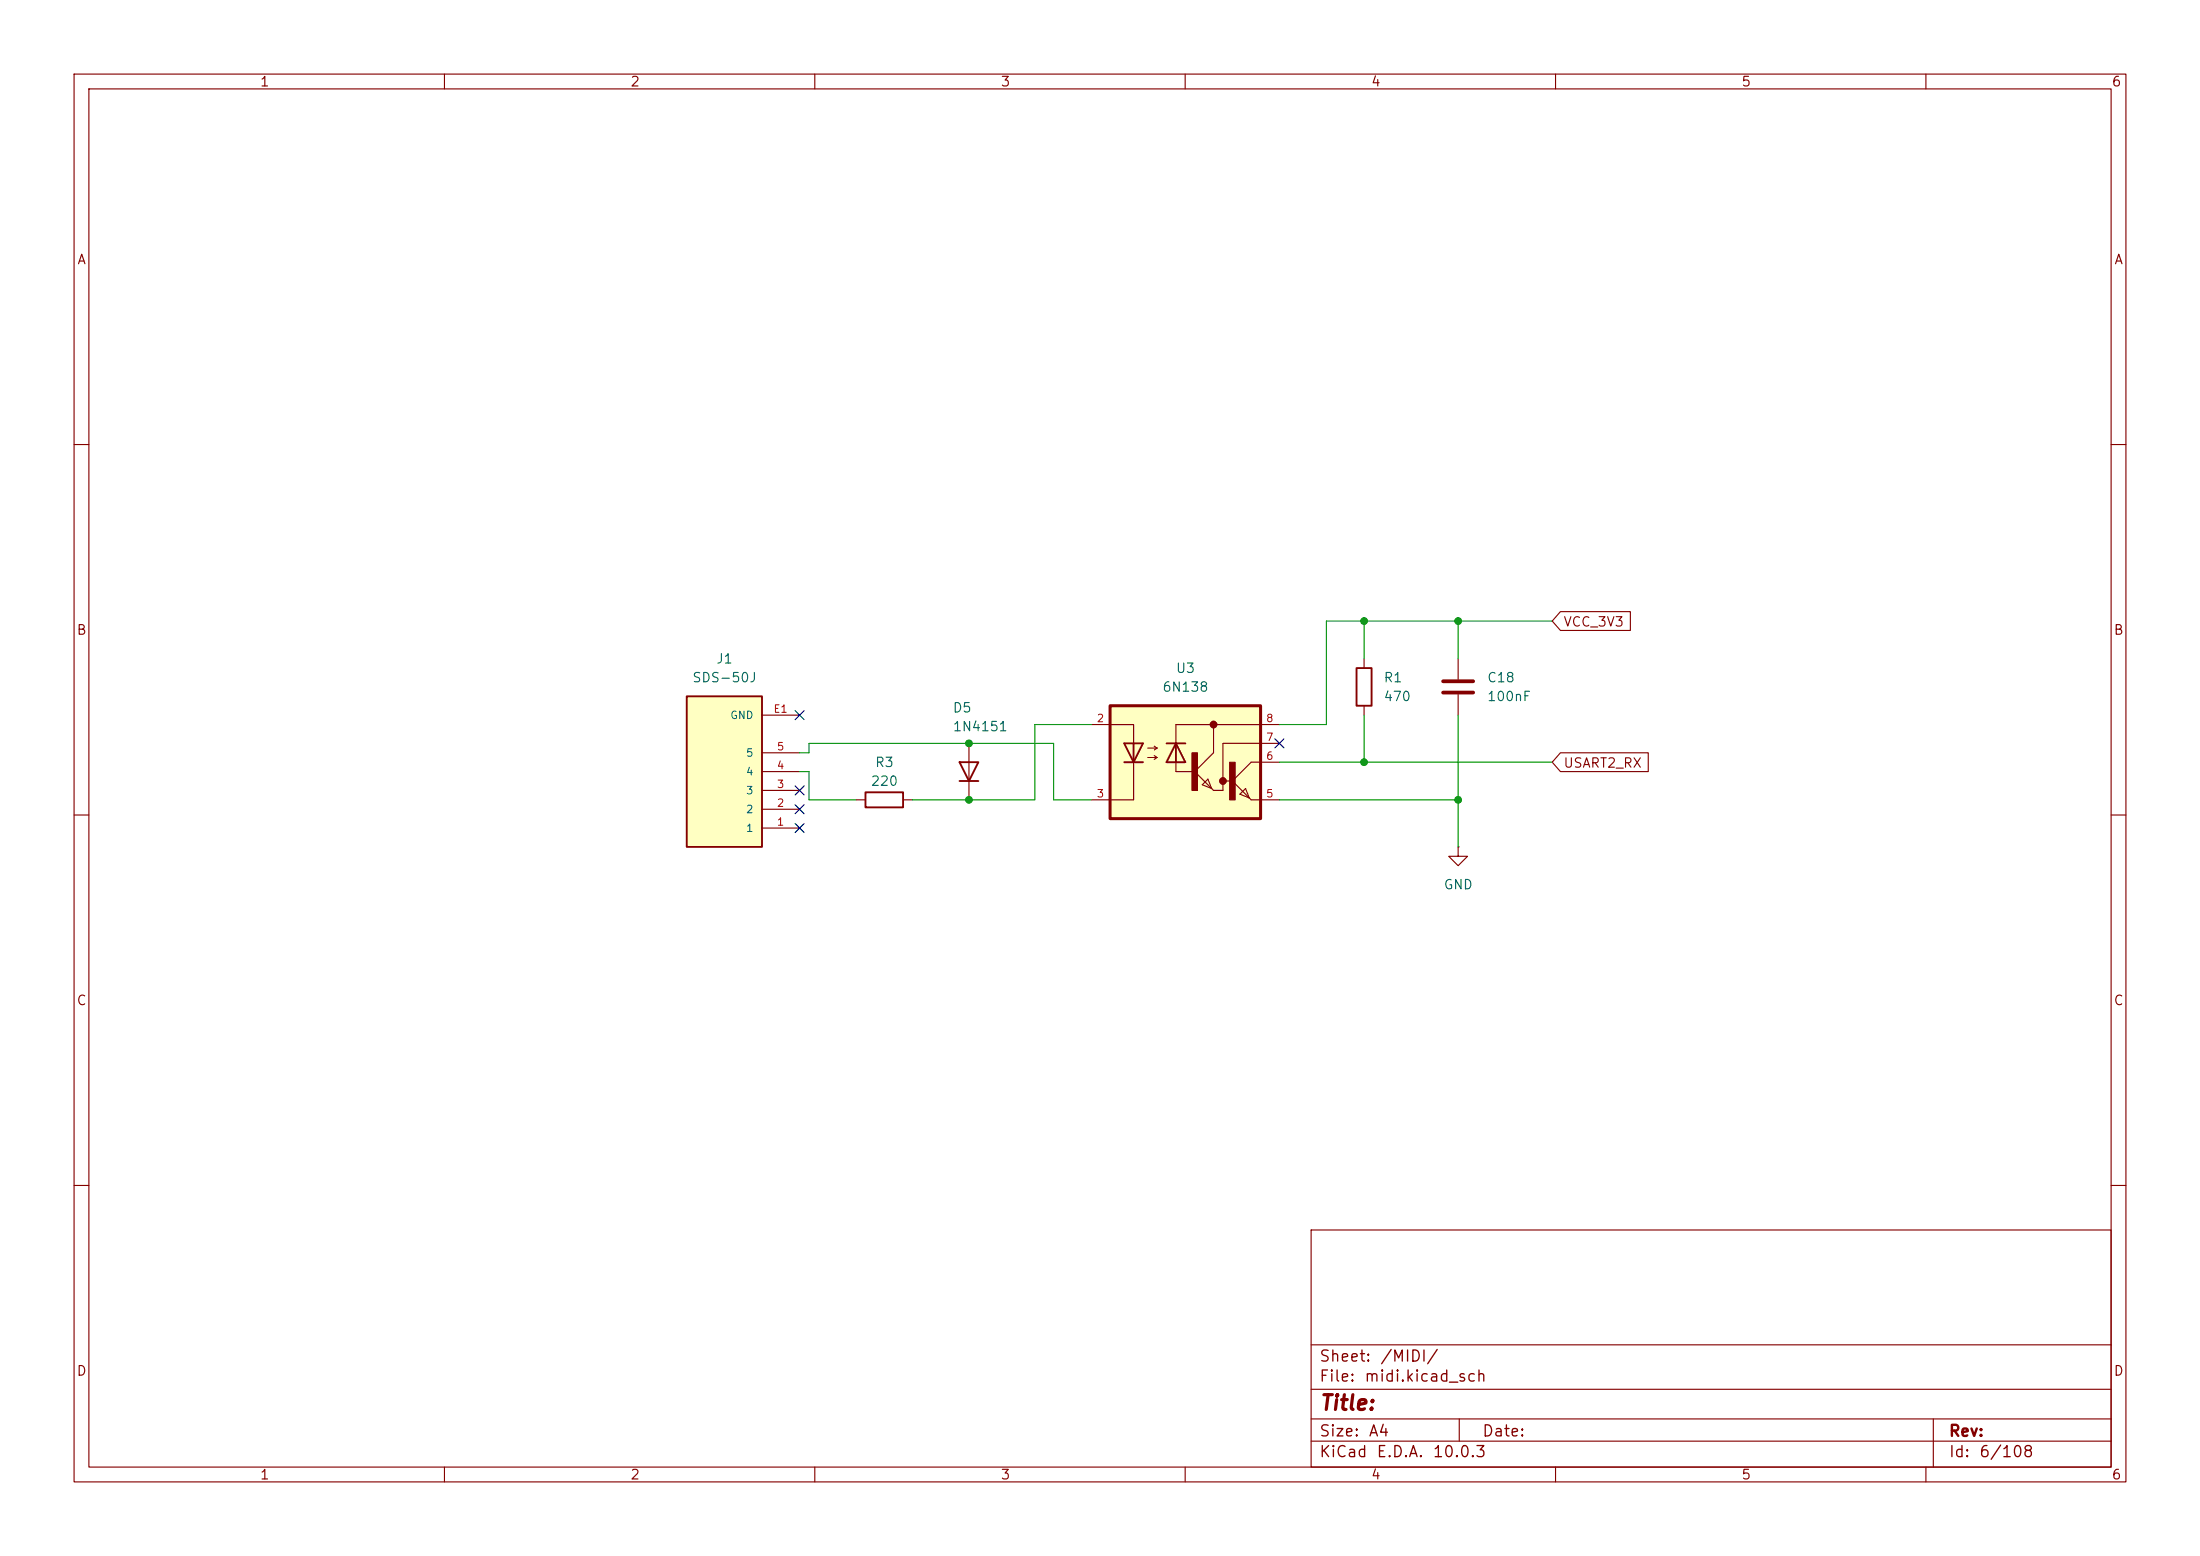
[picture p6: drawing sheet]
(kicad_sch
 (version 20260306)
 (generator "eeschema")
 (generator_version "10.0")
 (paper "A4")
 (lib_symbols
  (symbol "6N138:6N138"
   (pin_names
    (offset 1.016)) (exclude_from_sim no) (in_bom yes) (on_board yes)
   (in_pos_files yes)
   (duplicate_pin_numbers_are_jumpers no)
   (property "Reference" "U" (at -10.1882 8.3808 0) (show_name no) (do_not_autoplace no) (effects (font (size 1.27 1.27)) (justify left bottom)))
   (property "Value" "6N138" (at -10.2012 -10.1443 0) (show_name no) (do_not_autoplace no) (effects (font (size 1.27 1.27)) (justify left bottom)))
   (property "Footprint" "6N138:DIP762W50P254L1018H450Q8" (at 0 0 0) (show_name no) (do_not_autoplace no) (hide yes) (effects (font (size 1.27 1.27)) (justify bottom)))
   (property "Datasheet" "" (at 0 0 0) (show_name no) (do_not_autoplace no) (hide yes) (effects (font (size 1.27 1.27))))
   (property "Description" "Optoisolator Darlington with Base Output 5000Vrms 1 Channel 8-DIP" (at 0 0 0) (show_name no) (do_not_autoplace no) (hide yes) (effects (font (size 1.27 1.27)) (justify bottom)))
   (property "MF" "Isocom Components 2004 LTD" (at 0 0 0) (show_name no) (do_not_autoplace no) (hide yes) (effects (font (size 1.27 1.27)) (justify bottom)))
   (property "PACKAGE" "DIP-8 Vishay" (at 0 0 0) (show_name no) (do_not_autoplace no) (hide yes) (effects (font (size 1.27 1.27)) (justify bottom)))
   (property "PRICE" "0.89 USD" (at 0 0 0) (show_name no) (do_not_autoplace no) (hide yes) (effects (font (size 1.27 1.27)) (justify bottom)))
   (property "Package" "Package" (at 0 0 0) (show_name no) (do_not_autoplace no) (hide yes) (effects (font (size 1.27 1.27)) (justify bottom)))
   (property "Check_prices" "https://www.snapeda.com/parts/6N138/Isocom/view-part/?ref=eda" (at 0 0 0) (show_name no) (do_not_autoplace no) (hide yes) (effects (font (size 1.27 1.27)) (justify bottom)))
   (property "STANDARD" "IPC-7251" (at 0 0 0) (show_name no) (do_not_autoplace no) (hide yes) (effects (font (size 1.27 1.27)) (justify bottom)))
   (property "SnapEDA_Link" "https://www.snapeda.com/parts/6N138/Isocom/view-part/?ref=snap" (at 0 0 0) (show_name no) (do_not_autoplace no) (hide yes) (effects (font (size 1.27 1.27)) (justify bottom)))
   (property "MP" "6N138" (at 0 0 0) (show_name no) (do_not_autoplace no) (hide yes) (effects (font (size 1.27 1.27)) (justify bottom)))
   (property "Price" "None" (at 0 0 0) (show_name no) (do_not_autoplace no) (hide yes) (effects (font (size 1.27 1.27)) (justify bottom)))
   (property "Availability" "In Stock" (at 0 0 0) (show_name no) (do_not_autoplace no) (hide yes) (effects (font (size 1.27 1.27)) (justify bottom)))
   (property "AVAILABILITY" "Good" (at 0 0 0) (show_name no) (do_not_autoplace no) (hide yes) (effects (font (size 1.27 1.27)) (justify bottom)))
   (symbol "6N138_0_0"
    (polyline (pts (xy -10.16 5.08) (xy -6.985 5.08)) (stroke (width 0.1524) (type default)) (fill (type none)))
    (polyline (pts (xy -10.16 -5.08) (xy -6.985 -5.08)) (stroke (width 0.1524) (type default)) (fill (type none)))
    (rectangle (start -10.16 -7.62) (end 10.16 7.62) (stroke (width 0.4064) (type default)) (fill (type background)))
    (polyline (pts (xy -6.985 2.54) (xy -8.255 2.54)) (stroke (width 0.254) (type default)) (fill (type none)))
    (polyline (pts (xy -6.985 2.54) (xy -6.985 5.08)) (stroke (width 0.1524) (type default)) (fill (type none)))
    (polyline (pts (xy -6.985 2.54) (xy -6.985 0)) (stroke (width 0.254) (type default)) (fill (type none)))
    (polyline (pts (xy -6.985 0) (xy -8.255 2.54)) (stroke (width 0.254) (type default)) (fill (type none)))
    (polyline (pts (xy -6.985 0) (xy -8.255 0)) (stroke (width 0.254) (type default)) (fill (type none)))
    (polyline (pts (xy -6.985 -5.08) (xy -6.985 0)) (stroke (width 0.1524) (type default)) (fill (type none)))
    (polyline (pts (xy -5.715 2.54) (xy -6.985 2.54)) (stroke (width 0.254) (type default)) (fill (type none)))
    (polyline (pts (xy -5.715 2.54) (xy -6.985 0)) (stroke (width 0.254) (type default)) (fill (type none)))
    (polyline (pts (xy -5.715 0) (xy -6.985 0)) (stroke (width 0.254) (type default)) (fill (type none)))
    (polyline (pts (xy -5.08 1.905) (xy -3.81 1.905)) (stroke (width 0.1524) (type default)) (fill (type none)))
    (polyline (pts (xy -5.08 0.635) (xy -3.81 0.635)) (stroke (width 0.1524) (type default)) (fill (type none)))
    (polyline (pts (xy -3.81 1.905) (xy -4.191 2.159)) (stroke (width 0.1524) (type default)) (fill (type none)))
    (polyline (pts (xy -3.81 1.905) (xy -4.191 1.651)) (stroke (width 0.1524) (type default)) (fill (type none)))
    (polyline (pts (xy -3.81 0.635) (xy -4.191 0.889)) (stroke (width 0.1524) (type default)) (fill (type none)))
    (polyline (pts (xy -3.81 0.635) (xy -4.191 0.381)) (stroke (width 0.1524) (type default)) (fill (type none)))
    (polyline (pts (xy -2.54 2.54) (xy -1.27 2.54)) (stroke (width 0.254) (type default)) (fill (type none)))
    (polyline (pts (xy -2.54 0) (xy -1.27 2.54)) (stroke (width 0.254) (type default)) (fill (type none)))
    (polyline (pts (xy -2.54 0) (xy -1.27 0)) (stroke (width 0.254) (type default)) (fill (type none)))
    (polyline (pts (xy -1.27 5.08) (xy -1.27 2.54)) (stroke (width 0.1524) (type default)) (fill (type none)))
    (polyline (pts (xy -1.27 2.54) (xy 0 2.54)) (stroke (width 0.254) (type default)) (fill (type none)))
    (polyline (pts (xy -1.27 2.54) (xy 0 0)) (stroke (width 0.254) (type default)) (fill (type none)))
    (polyline (pts (xy -1.27 0) (xy -1.27 2.54)) (stroke (width 0.254) (type default)) (fill (type none)))
    (polyline (pts (xy -1.27 0) (xy 0 0)) (stroke (width 0.254) (type default)) (fill (type none)))
    (polyline (pts (xy -1.27 -1.27) (xy -1.27 0)) (stroke (width 0.1524) (type default)) (fill (type none)))
    (polyline (pts (xy -1.27 -1.27) (xy 1.27 -1.27)) (stroke (width 0.1524) (type default)) (fill (type none)))
    (rectangle (start 0.8909 -3.818) (end 1.651 1.27) (stroke (width 0.1) (type default)) (fill (type outline)))
    (polyline (pts (xy 1.27 -1.27) (xy 3.556 -3.556)) (stroke (width 0.1524) (type default)) (fill (type none)))
    (polyline (pts (xy 2.286 -3.048) (xy 3.048 -2.286)) (stroke (width 0.1524) (type default)) (fill (type none)))
    (polyline (pts (xy 3.048 -2.286) (xy 3.556 -3.556)) (stroke (width 0.1524) (type default)) (fill (type none)))
    (polyline (pts (xy 3.556 -3.556) (xy 2.286 -3.048)) (stroke (width 0.1524) (type default)) (fill (type none)))
    (polyline (pts (xy 3.556 -3.556) (xy 3.81 -3.81)) (stroke (width 0.1524) (type default)) (fill (type none)))
    (polyline (pts (xy 3.81 5.08) (xy -1.27 5.08)) (stroke (width 0.1524) (type default)) (fill (type none)))
    (polyline (pts (xy 3.81 5.08) (xy 10.16 5.08)) (stroke (width 0.1524) (type default)) (fill (type none)))
    (circle (center 3.81 5.08) (radius 0.127) (stroke (width 0.4064) (type default)) (fill (type none)))
    (polyline (pts (xy 3.81 1.27) (xy 1.27 -1.27)) (stroke (width 0.1524) (type default)) (fill (type none)))
    (polyline (pts (xy 3.81 1.27) (xy 3.81 5.08)) (stroke (width 0.1524) (type default)) (fill (type none)))
    (polyline (pts (xy 3.81 -3.81) (xy 5.08 -3.81)) (stroke (width 0.1524) (type default)) (fill (type none)))
    (polyline (pts (xy 5.08 2.54) (xy 10.16 2.54)) (stroke (width 0.1524) (type default)) (fill (type none)))
    (polyline (pts (xy 5.08 -2.54) (xy 5.08 2.54)) (stroke (width 0.1524) (type default)) (fill (type none)))
    (polyline (pts (xy 5.08 -2.54) (xy 6.35 -2.54)) (stroke (width 0.1524) (type default)) (fill (type none)))
    (circle (center 5.08 -2.54) (radius 0.127) (stroke (width 0.4064) (type default)) (fill (type none)))
    (polyline (pts (xy 5.08 -3.81) (xy 5.08 -2.54)) (stroke (width 0.1524) (type default)) (fill (type none)))
    (rectangle (start 5.9801 -5.0895) (end 6.731 0) (stroke (width 0.1) (type default)) (fill (type outline)))
    (polyline (pts (xy 6.35 -2.54) (xy 8.636 -4.826)) (stroke (width 0.1524) (type default)) (fill (type none)))
    (polyline (pts (xy 7.366 -4.318) (xy 8.128 -3.556)) (stroke (width 0.1524) (type default)) (fill (type none)))
    (polyline (pts (xy 8.128 -3.556) (xy 8.636 -4.826)) (stroke (width 0.1524) (type default)) (fill (type none)))
    (polyline (pts (xy 8.636 -4.826) (xy 7.366 -4.318)) (stroke (width 0.1524) (type default)) (fill (type none)))
    (polyline (pts (xy 8.636 -4.826) (xy 8.89 -5.08)) (stroke (width 0.1524) (type default)) (fill (type none)))
    (polyline (pts (xy 8.89 0) (xy 6.35 -2.54)) (stroke (width 0.1524) (type default)) (fill (type none)))
    (polyline (pts (xy 8.89 0) (xy 10.16 0)) (stroke (width 0.1524) (type default)) (fill (type none)))
    (polyline (pts (xy 8.89 -5.08) (xy 10.16 -5.08)) (stroke (width 0.1524) (type default)) (fill (type none)))
    (pin passive line (at -12.7 5.08 0) (length 2.54) (name "" (effects (font (size 1.016 1.016)))) (number "2" (effects (font (size 1.016 1.016)))))
    (pin passive line (at -12.7 -5.08 0) (length 2.54) (name "" (effects (font (size 1.016 1.016)))) (number "3" (effects (font (size 1.016 1.016)))))
    (pin passive line (at 12.7 -5.08 180) (length 2.54) (name "" (effects (font (size 1.016 1.016)))) (number "5" (effects (font (size 1.016 1.016)))))
    (pin passive line (at 12.7 0 180) (length 2.54) (name "" (effects (font (size 1.016 1.016)))) (number "6" (effects (font (size 1.016 1.016)))))
    (pin passive line (at 12.7 2.54 180) (length 2.54) (name "" (effects (font (size 1.016 1.016)))) (number "7" (effects (font (size 1.016 1.016)))))
    (pin passive line (at 12.7 5.08 180) (length 2.54) (name "" (effects (font (size 1.016 1.016)))) (number "8" (effects (font (size 1.016 1.016))))))
   (embedded_fonts no))
  (symbol "Device:C"
   (pin_numbers (hide yes))
   (pin_names
    (offset 0.254)) (exclude_from_sim no) (in_bom yes) (on_board yes)
   (in_pos_files yes)
   (duplicate_pin_numbers_are_jumpers no)
   (property "Reference" "C" (at 0.635 2.54 0) (show_name no) (do_not_autoplace no) (effects (font (size 1.27 1.27)) (justify left)))
   (property "Value" "C" (at 0.635 -2.54 0) (show_name no) (do_not_autoplace no) (effects (font (size 1.27 1.27)) (justify left)))
   (property "Footprint" "" (at 0.9652 -3.81 0) (show_name no) (do_not_autoplace no) (hide yes) (effects (font (size 1.27 1.27))))
   (property "Datasheet" "" (at 0 0 0) (show_name no) (do_not_autoplace no) (hide yes) (effects (font (size 1.27 1.27))))
   (property "Description" "Unpolarized capacitor" (at 0 0 0) (show_name no) (do_not_autoplace no) (hide yes) (effects (font (size 1.27 1.27))))
   (symbol "C_0_1"
    (polyline (pts (xy -2.032 0.762) (xy 2.032 0.762)) (stroke (width 0.508) (type default)) (fill (type none)))
    (polyline (pts (xy -2.032 -0.762) (xy 2.032 -0.762)) (stroke (width 0.508) (type default)) (fill (type none))))
   (symbol "C_1_1"
    (pin passive line (at 0 3.81 270) (length 2.794) (name "" (effects (font (size 1.27 1.27)))) (number "1" (effects (font (size 1.27 1.27)))))
    (pin passive line (at 0 -3.81 90) (length 2.794) (name "" (effects (font (size 1.27 1.27)))) (number "2" (effects (font (size 1.27 1.27))))))
   (embedded_fonts no))
  (symbol "Device:R"
   (pin_numbers (hide yes))
   (pin_names
    (offset 0)) (exclude_from_sim no) (in_bom yes) (on_board yes)
   (in_pos_files yes)
   (duplicate_pin_numbers_are_jumpers no)
   (property "Reference" "R" (at 2.032 0 90) (show_name no) (do_not_autoplace no) (effects (font (size 1.27 1.27))))
   (property "Value" "R" (at 0 0 90) (show_name no) (do_not_autoplace no) (effects (font (size 1.27 1.27))))
   (property "Footprint" "" (at -1.778 0 90) (show_name no) (do_not_autoplace no) (hide yes) (effects (font (size 1.27 1.27))))
   (property "Datasheet" "" (at 0 0 0) (show_name no) (do_not_autoplace no) (hide yes) (effects (font (size 1.27 1.27))))
   (property "Description" "Resistor" (at 0 0 0) (show_name no) (do_not_autoplace no) (hide yes) (effects (font (size 1.27 1.27))))
   (symbol "R_0_1"
    (rectangle (start -1.016 -2.54) (end 1.016 2.54) (stroke (width 0.254) (type default)) (fill (type none))))
   (symbol "R_1_1"
    (pin passive line (at 0 3.81 270) (length 1.27) (name "" (effects (font (size 1.27 1.27)))) (number "1" (effects (font (size 1.27 1.27)))))
    (pin passive line (at 0 -3.81 90) (length 1.27) (name "" (effects (font (size 1.27 1.27)))) (number "2" (effects (font (size 1.27 1.27))))))
   (embedded_fonts no))
  (symbol "Diode:1N4151"
   (pin_numbers (hide yes))
   (pin_names (hide yes)) (exclude_from_sim no) (in_bom yes) (on_board yes)
   (in_pos_files yes)
   (duplicate_pin_numbers_are_jumpers no)
   (property "Reference" "D" (at 0 2.54 0) (show_name no) (do_not_autoplace no) (effects (font (size 1.27 1.27))))
   (property "Value" "1N4151" (at 0 -2.54 0) (show_name no) (do_not_autoplace no) (effects (font (size 1.27 1.27))))
   (property "Footprint" "Diode_THT:D_DO-35_SOD27_P7.62mm_Horizontal" (at 0 -4.445 0) (show_name no) (do_not_autoplace no) (hide yes) (effects (font (size 1.27 1.27))))
   (property "Datasheet" "http://www.microsemi.com/document-portal/doc_view/11580-lds-0239" (at 0 0 0) (show_name no) (do_not_autoplace no) (hide yes) (effects (font (size 1.27 1.27))))
   (property "Description" "75V 0.5A standard switching diode, DO-35" (at 0 0 0) (show_name no) (do_not_autoplace no) (hide yes) (effects (font (size 1.27 1.27))))
   (property "Sim.Device" "D" (at 0 0 0) (show_name no) (do_not_autoplace no) (hide yes) (effects (font (size 1.27 1.27))))
   (property "Sim.Pins" "1=K 2=A" (at 0 0 0) (show_name no) (do_not_autoplace no) (hide yes) (effects (font (size 1.27 1.27))))
   (symbol "1N4151_0_1"
    (polyline (pts (xy -1.27 1.27) (xy -1.27 -1.27)) (stroke (width 0.254) (type default)) (fill (type none)))
    (polyline (pts (xy 1.27 1.27) (xy 1.27 -1.27) (xy -1.27 0) (xy 1.27 1.27)) (stroke (width 0.254) (type default)) (fill (type none)))
    (polyline (pts (xy 1.27 0) (xy -1.27 0)) (stroke (width 0) (type default)) (fill (type none))))
   (symbol "1N4151_1_1"
    (pin passive line (at -3.81 0 0) (length 2.54) (name "K" (effects (font (size 1.27 1.27)))) (number "1" (effects (font (size 1.27 1.27)))))
    (pin passive line (at 3.81 0 180) (length 2.54) (name "A" (effects (font (size 1.27 1.27)))) (number "2" (effects (font (size 1.27 1.27))))))
   (embedded_fonts no))
  (symbol "MIDI_PORT_SDS-50J:SDS-50J"
   (pin_names
    (offset 1.016)) (exclude_from_sim no) (in_bom yes) (on_board yes)
   (in_pos_files yes)
   (duplicate_pin_numbers_are_jumpers no)
   (property "Reference" "J" (at -5.08 11.43 0) (show_name no) (do_not_autoplace no) (effects (font (size 1.27 1.27)) (justify left bottom)))
   (property "Value" "SDS-50J" (at -5.08 -12.7 0) (show_name no) (do_not_autoplace no) (effects (font (size 1.27 1.27)) (justify left bottom)))
   (property "Footprint" "SDS-50J:CUI_SDS-50J" (at 0 0 0) (show_name no) (do_not_autoplace no) (hide yes) (effects (font (size 1.27 1.27)) (justify bottom)))
   (property "Datasheet" "" (at 0 0 0) (show_name no) (do_not_autoplace no) (hide yes) (effects (font (size 1.27 1.27))))
   (property "Description" "5 Pin, Right-Angle Receptacle, 180°" (at 0 0 0) (show_name no) (do_not_autoplace no) (hide yes) (effects (font (size 1.27 1.27)) (justify bottom)))
   (property "MF" "Same Sky" (at 0 0 0) (show_name no) (do_not_autoplace no) (hide yes) (effects (font (size 1.27 1.27)) (justify bottom)))
   (property "MAXIMUM_PACKAGE_HEIGHT" "21.40mm" (at 0 0 0) (show_name no) (do_not_autoplace no) (hide yes) (effects (font (size 1.27 1.27)) (justify bottom)))
   (property "Package" "NON STANDARD-5 CUI Devices" (at 0 0 0) (show_name no) (do_not_autoplace no) (hide yes) (effects (font (size 1.27 1.27)) (justify bottom)))
   (property "Price" "None" (at 0 0 0) (show_name no) (do_not_autoplace no) (hide yes) (effects (font (size 1.27 1.27)) (justify bottom)))
   (property "Check_prices" "https://www.snapeda.com/parts/SDS-50J/Same+Sky/view-part/?ref=eda" (at 0 0 0) (show_name no) (do_not_autoplace no) (hide yes) (effects (font (size 1.27 1.27)) (justify bottom)))
   (property "STANDARD" "Manufacturer Recommendations" (at 0 0 0) (show_name no) (do_not_autoplace no) (hide yes) (effects (font (size 1.27 1.27)) (justify bottom)))
   (property "PARTREV" "1.06/02-13-2020" (at 0 0 0) (show_name no) (do_not_autoplace no) (hide yes) (effects (font (size 1.27 1.27)) (justify bottom)))
   (property "SnapEDA_Link" "https://www.snapeda.com/parts/SDS-50J/Same+Sky/view-part/?ref=snap" (at 0 0 0) (show_name no) (do_not_autoplace no) (hide yes) (effects (font (size 1.27 1.27)) (justify bottom)))
   (property "MP" "SDS-50J" (at 0 0 0) (show_name no) (do_not_autoplace no) (hide yes) (effects (font (size 1.27 1.27)) (justify bottom)))
   (property "Availability" "In Stock" (at 0 0 0) (show_name no) (do_not_autoplace no) (hide yes) (effects (font (size 1.27 1.27)) (justify bottom)))
   (property "MANUFACTURER" "CUI Devices" (at 0 0 0) (show_name no) (do_not_autoplace no) (hide yes) (effects (font (size 1.27 1.27)) (justify bottom)))
   (symbol "SDS-50J_0_0"
    (rectangle (start -5.08 -10.16) (end 5.08 10.16) (stroke (width 0.254) (type default)) (fill (type background)))
    (pin passive line (at -10.16 7.62 0) (length 5.08) (name "1" (effects (font (size 1.016 1.016)))) (number "1" (effects (font (size 1.016 1.016)))))
    (pin passive line (at -10.16 5.08 0) (length 5.08) (name "2" (effects (font (size 1.016 1.016)))) (number "2" (effects (font (size 1.016 1.016)))))
    (pin passive line (at -10.16 2.54 0) (length 5.08) (name "3" (effects (font (size 1.016 1.016)))) (number "3" (effects (font (size 1.016 1.016)))))
    (pin passive line (at -10.16 0 0) (length 5.08) (name "4" (effects (font (size 1.016 1.016)))) (number "4" (effects (font (size 1.016 1.016)))))
    (pin passive line (at -10.16 -2.54 0) (length 5.08) (name "5" (effects (font (size 1.016 1.016)))) (number "5" (effects (font (size 1.016 1.016)))))
    (pin power_in line (at -10.16 -7.62 0) (length 5.08) (name "GND" (effects (font (size 1.016 1.016)))) (number "E1" (effects (font (size 1.016 1.016)))))
    (pin power_in line (at -10.16 -7.62 0) (length 5.08) (hide yes) (name "GND" (effects (font (size 1.016 1.016)))) (number "E2" (effects (font (size 1.016 1.016))))))
   (embedded_fonts no))
  (symbol "power:GND"
   (power global)
   (pin_numbers (hide yes))
   (pin_names
    (offset 0) (hide yes)) (exclude_from_sim no) (in_bom yes) (on_board yes)
   (in_pos_files yes)
   (duplicate_pin_numbers_are_jumpers no)
   (property "Reference" "#PWR" (at 0 -6.35 0) (show_name no) (do_not_autoplace no) (hide yes) (effects (font (size 1.27 1.27))))
   (property "Value" "GND" (at 0 -3.81 0) (show_name no) (do_not_autoplace no) (effects (font (size 1.27 1.27))))
   (property "Footprint" "" (at 0 0 0) (show_name no) (do_not_autoplace no) (hide yes) (effects (font (size 1.27 1.27))))
   (property "Datasheet" "" (at 0 0 0) (show_name no) (do_not_autoplace no) (hide yes) (effects (font (size 1.27 1.27))))
   (property "Description" "Power symbol creates a global label with name \"GND\" , ground" (at 0 0 0) (show_name no) (do_not_autoplace no) (hide yes) (effects (font (size 1.27 1.27))))
   (symbol "GND_0_1"
    (polyline (pts (xy 0 0) (xy 0 -1.27) (xy 1.27 -1.27) (xy 0 -2.54) (xy -1.27 -1.27) (xy 0 -1.27)) (stroke (width 0) (type default)) (fill (type none))))
   (symbol "GND_1_1"
    (pin power_in line (at 0 0 270) (length 0) (name "" (effects (font (size 1.27 1.27)))) (number "1" (effects (font (size 1.27 1.27))))))
   (embedded_fonts no)))
 (junction
  (at 130.81 107.95)
  (diameter 0)
  (color 0 0 0 0))
 (junction
  (at 184.15 83.82)
  (diameter 0)
  (color 0 0 0 0))
 (junction
  (at 184.15 102.87)
  (diameter 0)
  (color 0 0 0 0))
 (junction
  (at 196.85 107.95)
  (diameter 0)
  (color 0 0 0 0))
 (junction
  (at 196.85 83.82)
  (diameter 0)
  (color 0 0 0 0))
 (junction
  (at 130.81 100.33)
  (diameter 0)
  (color 0 0 0 0))
 (no_connect
  (at 107.95 96.52))
 (no_connect
  (at 107.95 111.76))
 (no_connect
  (at 107.95 109.22))
 (no_connect
  (at 172.72 100.33))
 (no_connect
  (at 107.95 106.68))
 (wire
  (pts (xy 107.95 104.14) (xy 109.22 104.14))
  (stroke (width 0) (type default)))
 (wire
  (pts (xy 179.07 97.79) (xy 179.07 83.82))
  (stroke (width 0) (type default)))
 (wire
  (pts (xy 139.7 97.79) (xy 147.32 97.79))
  (stroke (width 0) (type default)))
 (wire
  (pts (xy 142.24 100.33) (xy 142.24 107.95))
  (stroke (width 0) (type default)))
 (wire
  (pts (xy 130.81 100.33) (xy 109.22 100.33))
  (stroke (width 0) (type default)))
 (wire
  (pts (xy 184.15 102.87) (xy 209.55 102.87))
  (stroke (width 0) (type default)))
 (wire
  (pts (xy 196.85 83.82) (xy 196.85 88.9))
  (stroke (width 0) (type default)))
 (wire
  (pts (xy 196.85 96.52) (xy 196.85 107.95))
  (stroke (width 0) (type default)))
 (wire
  (pts (xy 142.24 107.95) (xy 147.32 107.95))
  (stroke (width 0) (type default)))
 (wire
  (pts (xy 196.85 107.95) (xy 172.72 107.95))
  (stroke (width 0) (type default)))
 (wire
  (pts (xy 184.15 96.52) (xy 184.15 102.87))
  (stroke (width 0) (type default)))
 (wire
  (pts (xy 179.07 83.82) (xy 184.15 83.82))
  (stroke (width 0) (type default)))
 (wire
  (pts (xy 109.22 104.14) (xy 109.22 107.95))
  (stroke (width 0) (type default)))
 (wire
  (pts (xy 196.85 83.82) (xy 209.55 83.82))
  (stroke (width 0) (type default)))
 (wire
  (pts (xy 123.19 107.95) (xy 130.81 107.95))
  (stroke (width 0) (type default)))
 (wire
  (pts (xy 109.22 100.33) (xy 109.22 101.6))
  (stroke (width 0) (type default)))
 (wire
  (pts (xy 130.81 100.33) (xy 142.24 100.33))
  (stroke (width 0) (type default)))
 (wire
  (pts (xy 109.22 107.95) (xy 115.57 107.95))
  (stroke (width 0) (type default)))
 (wire
  (pts (xy 130.81 107.95) (xy 139.7 107.95))
  (stroke (width 0) (type default)))
 (wire
  (pts (xy 196.85 107.95) (xy 196.85 114.3))
  (stroke (width 0) (type default)))
 (wire
  (pts (xy 109.22 101.6) (xy 107.95 101.6))
  (stroke (width 0) (type default)))
 (wire
  (pts (xy 139.7 107.95) (xy 139.7 97.79))
  (stroke (width 0) (type default)))
 (wire
  (pts (xy 184.15 83.82) (xy 184.15 88.9))
  (stroke (width 0) (type default)))
 (wire
  (pts (xy 196.85 83.82) (xy 184.15 83.82))
  (stroke (width 0) (type default)))
 (wire
  (pts (xy 172.72 102.87) (xy 184.15 102.87))
  (stroke (width 0) (type default)))
 (wire
  (pts (xy 172.72 97.79) (xy 179.07 97.79))
  (stroke (width 0) (type default)))
 (global_label "USART2_RX"
  (shape input)
  (at 209.55 102.87 0)
  (fields_autoplaced yes)
  (effects (font (size 1.27 1.27)) (justify left))
  (property "Intersheetrefs" "${INTERSHEET_REFS}" (at 223.058 102.87 0) (hide yes) (show_name no) (do_not_autoplace no) (effects (font (size 1.27 1.27)) (justify left))))
 (global_label "VCC_3V3"
  (shape input)
  (at 209.55 83.82 0)
  (fields_autoplaced yes)
  (effects (font (size 1.27 1.27)) (justify left))
  (property "Intersheetrefs" "${INTERSHEET_REFS}" (at 220.639 83.82 0) (hide yes) (show_name no) (do_not_autoplace no) (effects (font (size 1.27 1.27)) (justify left))))
 (symbol
  (lib_id "MIDI_PORT_SDS-50J:SDS-50J")
  (at 97.79 104.14 180)
  (unit 1)
  (body_style 1)
  (exclude_from_sim no)
  (in_bom yes)
  (on_board yes)
  (in_pos_files yes)
  (dnp no)
  (fields_autoplaced yes)
  (property "Reference" "J1" (at 97.79 88.9 0) (show_name no) (do_not_autoplace no) (effects (font (size 1.27 1.27))))
  (property "Value" "SDS-50J" (at 97.79 91.44 0) (show_name no) (do_not_autoplace no) (effects (font (size 1.27 1.27))))
  (property "Footprint" "SDS-50J:CUI_SDS-50J" (at 97.79 104.14 0) (hide yes) (show_name no) (do_not_autoplace no) (effects (font (size 1.27 1.27)) (justify bottom)))
  (property "Datasheet" "" (at 97.79 104.14 0) (hide yes) (show_name no) (do_not_autoplace no) (effects (font (size 1.27 1.27))))
  (property "Description" "5 Pin, Right-Angle Receptacle, 180°" (at 97.79 104.14 0) (hide yes) (show_name no) (do_not_autoplace no) (effects (font (size 1.27 1.27)) (justify bottom)))
  (property "MF" "Same Sky" (at 97.79 104.14 0) (hide yes) (show_name no) (do_not_autoplace no) (effects (font (size 1.27 1.27)) (justify bottom)))
  (property "MAXIMUM_PACKAGE_HEIGHT" "21.40mm" (at 97.79 104.14 0) (hide yes) (show_name no) (do_not_autoplace no) (effects (font (size 1.27 1.27)) (justify bottom)))
  (property "Package" "NON STANDARD-5 CUI Devices" (at 97.79 104.14 0) (hide yes) (show_name no) (do_not_autoplace no) (effects (font (size 1.27 1.27)) (justify bottom)))
  (property "Price" "None" (at 97.79 104.14 0) (hide yes) (show_name no) (do_not_autoplace no) (effects (font (size 1.27 1.27)) (justify bottom)))
  (property "Check_prices" "https://www.snapeda.com/parts/SDS-50J/Same+Sky/view-part/?ref=eda" (at 97.79 104.14 0) (hide yes) (show_name no) (do_not_autoplace no) (effects (font (size 1.27 1.27)) (justify bottom)))
  (property "STANDARD" "Manufacturer Recommendations" (at 97.79 104.14 0) (hide yes) (show_name no) (do_not_autoplace no) (effects (font (size 1.27 1.27)) (justify bottom)))
  (property "PARTREV" "1.06/02-13-2020" (at 97.79 104.14 0) (hide yes) (show_name no) (do_not_autoplace no) (effects (font (size 1.27 1.27)) (justify bottom)))
  (property "SnapEDA_Link" "https://www.snapeda.com/parts/SDS-50J/Same+Sky/view-part/?ref=snap" (at 97.79 104.14 0) (hide yes) (show_name no) (do_not_autoplace no) (effects (font (size 1.27 1.27)) (justify bottom)))
  (property "MP" "SDS-50J" (at 97.79 104.14 0) (hide yes) (show_name no) (do_not_autoplace no) (effects (font (size 1.27 1.27)) (justify bottom)))
  (property "Availability" "In Stock" (at 97.79 104.14 0) (hide yes) (show_name no) (do_not_autoplace no) (effects (font (size 1.27 1.27)) (justify bottom)))
  (property "MANUFACTURER" "CUI Devices" (at 97.79 104.14 0) (hide yes) (show_name no) (do_not_autoplace no) (effects (font (size 1.27 1.27)) (justify bottom)))
  (pin "4")
  (pin "2")
  (pin "1")
  (pin "3")
  (pin "E1")
  (pin "5")
  (pin "E2"))
 (symbol
  (lib_id "power:GND")
  (at 196.85 114.3 0)
  (unit 1)
  (body_style 1)
  (exclude_from_sim no)
  (in_bom yes)
  (on_board yes)
  (in_pos_files yes)
  (dnp no)
  (fields_autoplaced yes)
  (property "Reference" "#PWR026" (at 196.85 120.65 0) (hide yes) (show_name no) (do_not_autoplace no) (effects (font (size 1.27 1.27))))
  (property "Value" "GND" (at 196.85 119.38 0) (show_name no) (do_not_autoplace no) (effects (font (size 1.27 1.27))))
  (property "Footprint" "" (at 196.85 114.3 0) (hide yes) (show_name no) (do_not_autoplace no) (effects (font (size 1.27 1.27))))
  (property "Datasheet" "" (at 196.85 114.3 0) (hide yes) (show_name no) (do_not_autoplace no) (effects (font (size 1.27 1.27))))
  (property "Description" "Power symbol creates a global label with name \"GND\" , ground" (at 196.85 114.3 0) (hide yes) (show_name no) (do_not_autoplace no) (effects (font (size 1.27 1.27))))
  (pin "1"))
 (symbol
  (lib_id "Diode:1N4151")
  (at 130.81 104.14 90)
  (unit 1)
  (body_style 1)
  (exclude_from_sim no)
  (in_bom yes)
  (on_board yes)
  (in_pos_files yes)
  (dnp no)
  (property "Reference" "D5" (at 128.524 95.504 90) (show_name no) (do_not_autoplace no) (effects (font (size 1.27 1.27)) (justify right)))
  (property "Value" "1N4151" (at 128.524 98.044 90) (show_name no) (do_not_autoplace no) (effects (font (size 1.27 1.27)) (justify right)))
  (property "Footprint" "Diode_THT:D_DO-35_SOD27_P7.62mm_Horizontal" (at 135.255 104.14 0) (hide yes) (show_name no) (do_not_autoplace no) (effects (font (size 1.27 1.27))))
  (property "Datasheet" "http://www.microsemi.com/document-portal/doc_view/11580-lds-0239" (at 130.81 104.14 0) (hide yes) (show_name no) (do_not_autoplace no) (effects (font (size 1.27 1.27))))
  (property "Description" "75V 0.5A standard switching diode, DO-35" (at 130.81 104.14 0) (hide yes) (show_name no) (do_not_autoplace no) (effects (font (size 1.27 1.27))))
  (property "Sim.Device" "D" (at 130.81 104.14 0) (hide yes) (show_name no) (do_not_autoplace no) (effects (font (size 1.27 1.27))))
  (property "Sim.Pins" "1=K 2=A" (at 130.81 104.14 0) (hide yes) (show_name no) (do_not_autoplace no) (effects (font (size 1.27 1.27))))
  (pin "1")
  (pin "2"))
 (symbol
  (lib_id "6N138:6N138")
  (at 160.02 102.87 0)
  (unit 1)
  (body_style 1)
  (exclude_from_sim no)
  (in_bom yes)
  (on_board yes)
  (in_pos_files yes)
  (dnp no)
  (fields_autoplaced yes)
  (property "Reference" "U3" (at 160.02 90.17 0) (show_name no) (do_not_autoplace no) (effects (font (size 1.27 1.27))))
  (property "Value" "6N138" (at 160.02 92.71 0) (show_name no) (do_not_autoplace no) (effects (font (size 1.27 1.27))))
  (property "Footprint" "6N138:DIP762W50P254L1018H450Q8" (at 160.02 102.87 0) (hide yes) (show_name no) (do_not_autoplace no) (effects (font (size 1.27 1.27)) (justify bottom)))
  (property "Datasheet" "" (at 160.02 102.87 0) (hide yes) (show_name no) (do_not_autoplace no) (effects (font (size 1.27 1.27))))
  (property "Description" "Optoisolator Darlington with Base Output 5000Vrms 1 Channel 8-DIP" (at 160.02 102.87 0) (hide yes) (show_name no) (do_not_autoplace no) (effects (font (size 1.27 1.27)) (justify bottom)))
  (property "MF" "Isocom Components 2004 LTD" (at 160.02 102.87 0) (hide yes) (show_name no) (do_not_autoplace no) (effects (font (size 1.27 1.27)) (justify bottom)))
  (property "PACKAGE" "DIP-8 Vishay" (at 160.02 102.87 0) (hide yes) (show_name no) (do_not_autoplace no) (effects (font (size 1.27 1.27)) (justify bottom)))
  (property "PRICE" "0.89 USD" (at 160.02 102.87 0) (hide yes) (show_name no) (do_not_autoplace no) (effects (font (size 1.27 1.27)) (justify bottom)))
  (property "Package" "Package" (at 160.02 102.87 0) (hide yes) (show_name no) (do_not_autoplace no) (effects (font (size 1.27 1.27)) (justify bottom)))
  (property "Check_prices" "https://www.snapeda.com/parts/6N138/Isocom/view-part/?ref=eda" (at 160.02 102.87 0) (hide yes) (show_name no) (do_not_autoplace no) (effects (font (size 1.27 1.27)) (justify bottom)))
  (property "STANDARD" "IPC-7251" (at 160.02 102.87 0) (hide yes) (show_name no) (do_not_autoplace no) (effects (font (size 1.27 1.27)) (justify bottom)))
  (property "SnapEDA_Link" "https://www.snapeda.com/parts/6N138/Isocom/view-part/?ref=snap" (at 160.02 102.87 0) (hide yes) (show_name no) (do_not_autoplace no) (effects (font (size 1.27 1.27)) (justify bottom)))
  (property "MP" "6N138" (at 160.02 102.87 0) (hide yes) (show_name no) (do_not_autoplace no) (effects (font (size 1.27 1.27)) (justify bottom)))
  (property "Price" "None" (at 160.02 102.87 0) (hide yes) (show_name no) (do_not_autoplace no) (effects (font (size 1.27 1.27)) (justify bottom)))
  (property "Availability" "In Stock" (at 160.02 102.87 0) (hide yes) (show_name no) (do_not_autoplace no) (effects (font (size 1.27 1.27)) (justify bottom)))
  (property "AVAILABILITY" "Good" (at 160.02 102.87 0) (hide yes) (show_name no) (do_not_autoplace no) (effects (font (size 1.27 1.27)) (justify bottom)))
  (pin "3")
  (pin "2")
  (pin "6")
  (pin "5")
  (pin "8")
  (pin "7"))
 (symbol
  (lib_id "Device:R")
  (at 184.15 92.71 0)
  (unit 1)
  (body_style 1)
  (exclude_from_sim no)
  (in_bom yes)
  (on_board yes)
  (in_pos_files yes)
  (dnp no)
  (fields_autoplaced yes)
  (property "Reference" "R1" (at 186.69 91.4399 0) (show_name no) (do_not_autoplace no) (effects (font (size 1.27 1.27)) (justify left)))
  (property "Value" "470" (at 186.69 93.9799 0) (show_name no) (do_not_autoplace no) (effects (font (size 1.27 1.27)) (justify left)))
  (property "Footprint" "Resistor_SMD:R_0603_1608Metric" (at 182.372 92.71 90) (hide yes) (show_name no) (do_not_autoplace no) (effects (font (size 1.27 1.27))))
  (property "Datasheet" "" (at 184.15 92.71 0) (hide yes) (show_name no) (do_not_autoplace no) (effects (font (size 1.27 1.27))))
  (property "Description" "Resistor" (at 184.15 92.71 0) (hide yes) (show_name no) (do_not_autoplace no) (effects (font (size 1.27 1.27))))
  (pin "2")
  (pin "1"))
 (symbol
  (lib_id "Device:C")
  (at 196.85 92.71 0)
  (unit 1)
  (body_style 1)
  (exclude_from_sim no)
  (in_bom yes)
  (on_board yes)
  (in_pos_files yes)
  (dnp no)
  (fields_autoplaced yes)
  (property "Reference" "C18" (at 200.66 91.4399 0) (show_name no) (do_not_autoplace no) (effects (font (size 1.27 1.27)) (justify left)))
  (property "Value" "100nF" (at 200.66 93.9799 0) (show_name no) (do_not_autoplace no) (effects (font (size 1.27 1.27)) (justify left)))
  (property "Footprint" "Capacitor_SMD:C_0603_1608Metric" (at 197.8152 96.52 0) (hide yes) (show_name no) (do_not_autoplace no) (effects (font (size 1.27 1.27))))
  (property "Datasheet" "" (at 196.85 92.71 0) (hide yes) (show_name no) (do_not_autoplace no) (effects (font (size 1.27 1.27))))
  (property "Description" "Unpolarized capacitor" (at 196.85 92.71 0) (hide yes) (show_name no) (do_not_autoplace no) (effects (font (size 1.27 1.27))))
  (pin "2")
  (pin "1"))
 (symbol
  (lib_id "Device:R")
  (at 119.38 107.95 90)
  (unit 1)
  (body_style 1)
  (exclude_from_sim no)
  (in_bom yes)
  (on_board yes)
  (in_pos_files yes)
  (dnp no)
  (property "Reference" "R3" (at 119.38 102.87 90) (show_name no) (do_not_autoplace no) (effects (font (size 1.27 1.27))))
  (property "Value" "220" (at 119.38 105.41 90) (show_name no) (do_not_autoplace no) (effects (font (size 1.27 1.27))))
  (property "Footprint" "Resistor_SMD:R_0603_1608Metric" (at 119.38 109.728 90) (hide yes) (show_name no) (do_not_autoplace no) (effects (font (size 1.27 1.27))))
  (property "Datasheet" "" (at 119.38 107.95 0) (hide yes) (show_name no) (do_not_autoplace no) (effects (font (size 1.27 1.27))))
  (property "Description" "Resistor" (at 119.38 107.95 0) (hide yes) (show_name no) (do_not_autoplace no) (effects (font (size 1.27 1.27))))
  (pin "2")
  (pin "1")))
